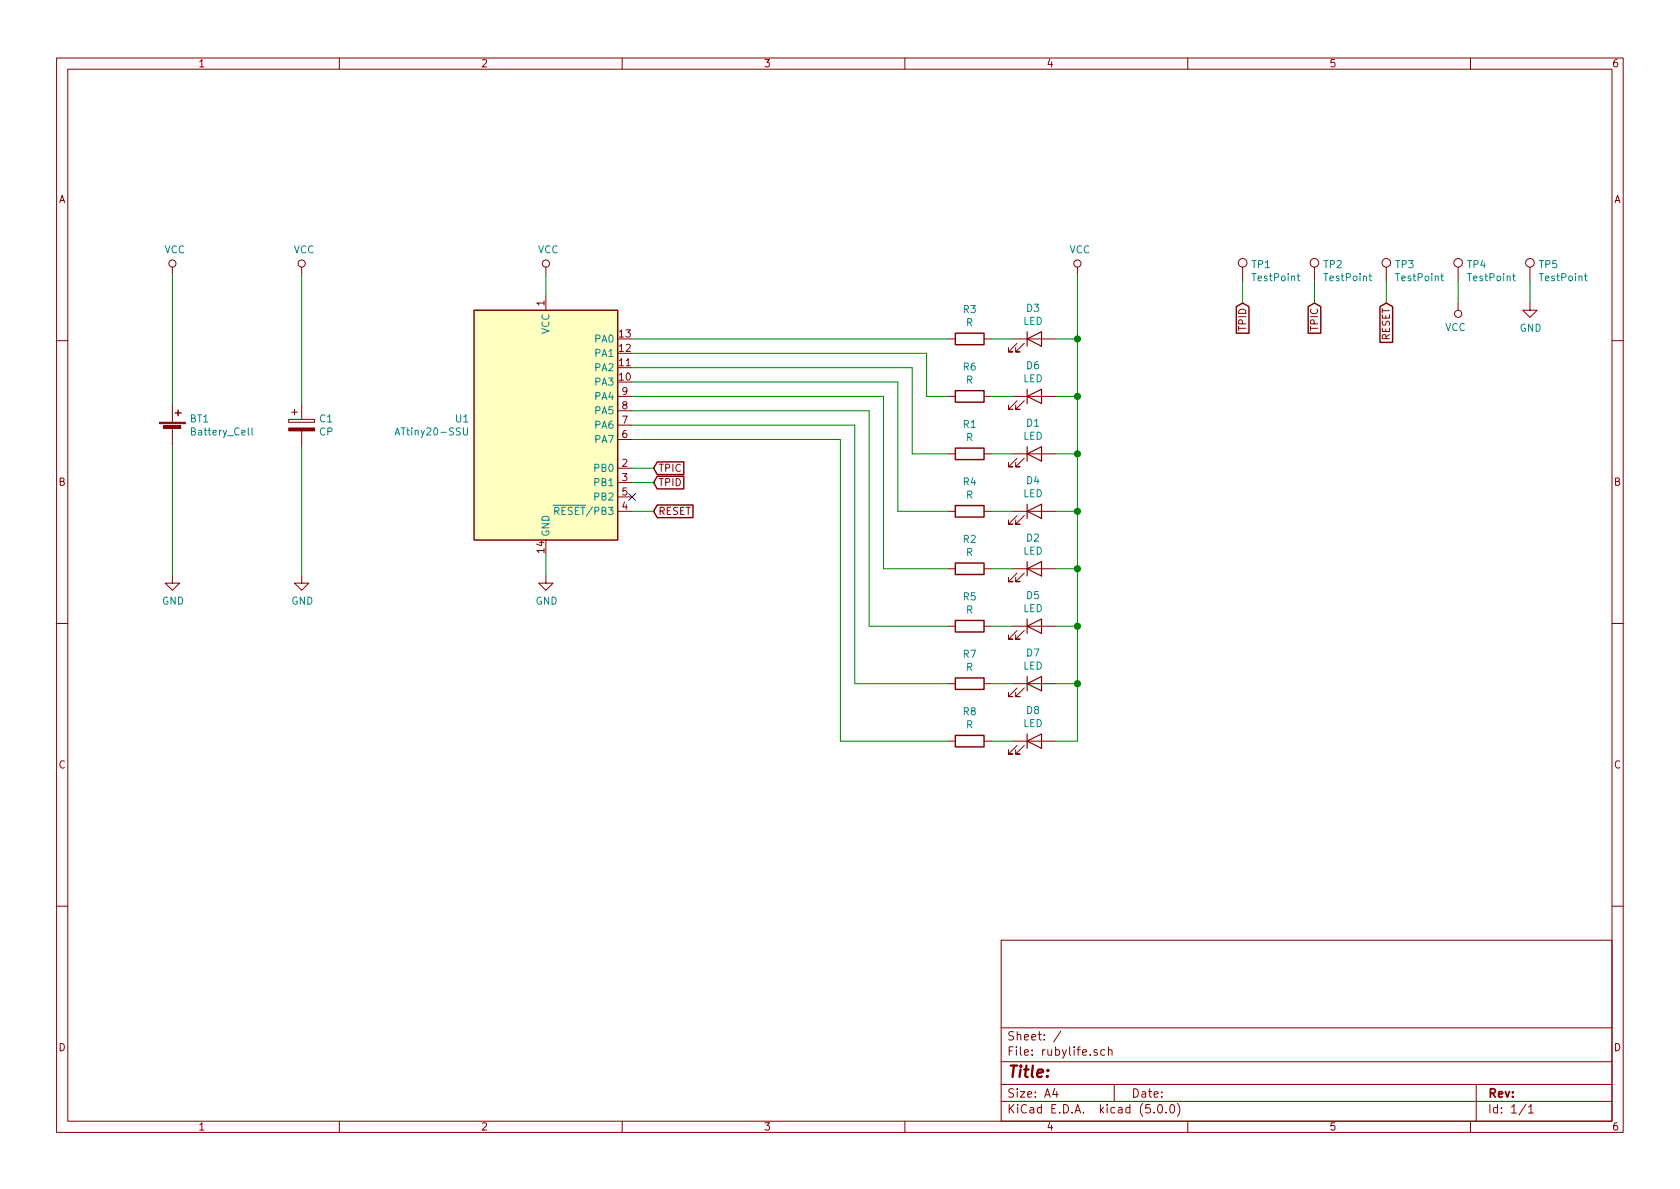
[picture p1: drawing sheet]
EESchema Schematic File Version 4
LIBS:rubylife-cache
EELAYER 26 0
EELAYER END
$Descr A4 11693 8268
encoding utf-8
Sheet 1 1
Title ""
Date ""
Rev ""
Comp ""
Comment1 ""
Comment2 ""
Comment3 ""
Comment4 ""
$EndDescr
$Comp
L Device:LED D1
U 1 1
P 7200 3150
F 0 "D1" H 7191 3366 50  0000 C CNN
F 1 "LED" H 7191 3275 50  0000 C CNN
F 2 "LEDs:LED_1206" H 7200 3150 50  0001 C CNN
F 3 "~" H 7200 3150 50  0001 C CNN
	1    7200 3150
	1    0    0    -1  
$EndComp
$Comp
L Device:LED D2
U 1 1
P 7200 3950
F 0 "D2" H 7191 4166 50  0000 C CNN
F 1 "LED" H 7191 4075 50  0000 C CNN
F 2 "LEDs:LED_1206" H 7200 3950 50  0001 C CNN
F 3 "~" H 7200 3950 50  0001 C CNN
	1    7200 3950
	1    0    0    -1  
$EndComp
$Comp
L Device:R R1
U 1 1
P 6750 3150
F 0 "R1" V 6543 3150 50  0000 C CNN
F 1 "R" V 6634 3150 50  0000 C CNN
F 2 "kiu-footprint:R_1206" V 6680 3150 50  0001 C CNN
F 3 "~" H 6750 3150 50  0001 C CNN
	1    6750 3150
	0    1    1    0   
$EndComp
$Comp
L Device:R R2
U 1 1
P 6750 3950
F 0 "R2" V 6543 3950 50  0000 C CNN
F 1 "R" V 6634 3950 50  0000 C CNN
F 2 "kiu-footprint:R_1206" V 6680 3950 50  0001 C CNN
F 3 "~" H 6750 3950 50  0001 C CNN
	1    6750 3950
	0    1    1    0   
$EndComp
$Comp
L Device:Battery_Cell BT1
U 1 1
P 1200 3000
F 0 "BT1" H 1318 3096 50  0000 L CNN
F 1 "Battery_Cell" H 1318 3005 50  0000 L CNN
F 2 "kiu-footprint:CR2032 SMD" V 1200 3060 50  0001 C CNN
F 3 "~" V 1200 3060 50  0001 C CNN
	1    1200 3000
	1    0    0    -1  
$EndComp
$Comp
L power:GND #PWR02
U 1 1
P 1200 4000
F 0 "#PWR02" H 1200 3750 50  0001 C CNN
F 1 "GND" H 1205 3827 50  0000 C CNN
F 2 "" H 1200 4000 50  0001 C CNN
F 3 "" H 1200 4000 50  0001 C CNN
	1    1200 4000
	1    0    0    -1  
$EndComp
$Comp
L power:VCC #PWR01
U 1 1
P 1200 1900
F 0 "#PWR01" H 1200 1750 50  0001 C CNN
F 1 "VCC" H 1217 2073 50  0000 C CNN
F 2 "" H 1200 1900 50  0001 C CNN
F 3 "" H 1200 1900 50  0001 C CNN
	1    1200 1900
	1    0    0    -1  
$EndComp
$Comp
L MCU_Microchip_ATtiny:ATtiny20-SSU U1
U 1 1
P 3800 2950
F 0 "U1" H 3270 2996 50  0000 R CNN
F 1 "ATtiny20-SSU" H 3270 2905 50  0000 R CNN
F 2 "Housings_SOIC:SOIC-14_3.9x8.7mm_Pitch1.27mm" H 3800 2950 50  0001 C CIN
F 3 "http://ww1.microchip.com/downloads/en/DeviceDoc/atmel-8235-8-bit-avr-microcontroller-attiny20_datasheet.pdf" H 3800 2950 50  0001 C CNN
	1    3800 2950
	1    0    0    -1  
$EndComp
$Comp
L power:VCC #PWR05
U 1 1
P 3800 1900
F 0 "#PWR05" H 3800 1750 50  0001 C CNN
F 1 "VCC" H 3817 2073 50  0000 C CNN
F 2 "" H 3800 1900 50  0001 C CNN
F 3 "" H 3800 1900 50  0001 C CNN
	1    3800 1900
	1    0    0    -1  
$EndComp
$Comp
L power:GND #PWR06
U 1 1
P 3800 4000
F 0 "#PWR06" H 3800 3750 50  0001 C CNN
F 1 "GND" H 3805 3827 50  0000 C CNN
F 2 "" H 3800 4000 50  0001 C CNN
F 3 "" H 3800 4000 50  0001 C CNN
	1    3800 4000
	1    0    0    -1  
$EndComp
Wire Wire Line
	3800 2050 3800 1900
Wire Wire Line
	3800 4000 3800 3850
Wire Wire Line
	6900 3150 7050 3150
Wire Wire Line
	6900 3950 7050 3950
Wire Wire Line
	1200 2800 1200 1900
Wire Wire Line
	1200 4000 1200 3100
$Comp
L power:VCC #PWR07
U 1 1
P 7500 1900
F 0 "#PWR07" H 7500 1750 50  0001 C CNN
F 1 "VCC" H 7517 2073 50  0000 C CNN
F 2 "" H 7500 1900 50  0001 C CNN
F 3 "" H 7500 1900 50  0001 C CNN
	1    7500 1900
	1    0    0    -1  
$EndComp
Text GLabel 4550 3550 2    50   Input ~ 0
RESET
Text GLabel 9650 2100 3    50   Input ~ 0
RESET
Wire Wire Line
	4550 3550 4400 3550
Text GLabel 8650 2100 3    50   Input ~ 0
TPID
Text GLabel 9150 2100 3    50   Input ~ 0
TPIC
Text GLabel 4550 3250 2    50   Input ~ 0
TPIC
Text GLabel 4550 3350 2    50   Input ~ 0
TPID
Wire Wire Line
	4550 3250 4400 3250
Wire Wire Line
	4550 3350 4400 3350
$Comp
L Device:R R3
U 1 1
P 6750 2350
F 0 "R3" V 6543 2350 50  0000 C CNN
F 1 "R" V 6634 2350 50  0000 C CNN
F 2 "kiu-footprint:R_1206" V 6680 2350 50  0001 C CNN
F 3 "~" H 6750 2350 50  0001 C CNN
	1    6750 2350
	0    1    1    0   
$EndComp
$Comp
L Device:LED D3
U 1 1
P 7200 2350
F 0 "D3" H 7191 2566 50  0000 C CNN
F 1 "LED" H 7191 2475 50  0000 C CNN
F 2 "LEDs:LED_1206" H 7200 2350 50  0001 C CNN
F 3 "~" H 7200 2350 50  0001 C CNN
	1    7200 2350
	1    0    0    -1  
$EndComp
$Comp
L Device:R R4
U 1 1
P 6750 3550
F 0 "R4" V 6543 3550 50  0000 C CNN
F 1 "R" V 6634 3550 50  0000 C CNN
F 2 "kiu-footprint:R_1206" V 6680 3550 50  0001 C CNN
F 3 "~" H 6750 3550 50  0001 C CNN
	1    6750 3550
	0    1    1    0   
$EndComp
$Comp
L Device:LED D4
U 1 1
P 7200 3550
F 0 "D4" H 7191 3766 50  0000 C CNN
F 1 "LED" H 7191 3675 50  0000 C CNN
F 2 "LEDs:LED_1206" H 7200 3550 50  0001 C CNN
F 3 "~" H 7200 3550 50  0001 C CNN
	1    7200 3550
	1    0    0    -1  
$EndComp
$Comp
L Device:R R5
U 1 1
P 6750 4350
F 0 "R5" V 6543 4350 50  0000 C CNN
F 1 "R" V 6634 4350 50  0000 C CNN
F 2 "kiu-footprint:R_1206" V 6680 4350 50  0001 C CNN
F 3 "~" H 6750 4350 50  0001 C CNN
	1    6750 4350
	0    1    1    0   
$EndComp
$Comp
L Device:R R6
U 1 1
P 6750 2750
F 0 "R6" V 6543 2750 50  0000 C CNN
F 1 "R" V 6634 2750 50  0000 C CNN
F 2 "kiu-footprint:R_1206" V 6680 2750 50  0001 C CNN
F 3 "~" H 6750 2750 50  0001 C CNN
	1    6750 2750
	0    1    1    0   
$EndComp
$Comp
L Device:R R7
U 1 1
P 6750 4750
F 0 "R7" V 6543 4750 50  0000 C CNN
F 1 "R" V 6634 4750 50  0000 C CNN
F 2 "kiu-footprint:R_1206" V 6680 4750 50  0001 C CNN
F 3 "~" H 6750 4750 50  0001 C CNN
	1    6750 4750
	0    1    1    0   
$EndComp
$Comp
L Device:R R8
U 1 1
P 6750 5150
F 0 "R8" V 6543 5150 50  0000 C CNN
F 1 "R" V 6634 5150 50  0000 C CNN
F 2 "kiu-footprint:R_1206" V 6680 5150 50  0001 C CNN
F 3 "~" H 6750 5150 50  0001 C CNN
	1    6750 5150
	0    1    1    0   
$EndComp
$Comp
L Device:LED D5
U 1 1
P 7200 4350
F 0 "D5" H 7191 4566 50  0000 C CNN
F 1 "LED" H 7191 4475 50  0000 C CNN
F 2 "LEDs:LED_1206" H 7200 4350 50  0001 C CNN
F 3 "~" H 7200 4350 50  0001 C CNN
	1    7200 4350
	1    0    0    -1  
$EndComp
$Comp
L Device:LED D6
U 1 1
P 7200 2750
F 0 "D6" H 7191 2966 50  0000 C CNN
F 1 "LED" H 7191 2875 50  0000 C CNN
F 2 "LEDs:LED_1206" H 7200 2750 50  0001 C CNN
F 3 "~" H 7200 2750 50  0001 C CNN
	1    7200 2750
	1    0    0    -1  
$EndComp
$Comp
L Device:LED D7
U 1 1
P 7200 4750
F 0 "D7" H 7191 4966 50  0000 C CNN
F 1 "LED" H 7191 4875 50  0000 C CNN
F 2 "LEDs:LED_1206" H 7200 4750 50  0001 C CNN
F 3 "~" H 7200 4750 50  0001 C CNN
	1    7200 4750
	1    0    0    -1  
$EndComp
$Comp
L Device:LED D8
U 1 1
P 7200 5150
F 0 "D8" H 7191 5366 50  0000 C CNN
F 1 "LED" H 7191 5275 50  0000 C CNN
F 2 "LEDs:LED_1206" H 7200 5150 50  0001 C CNN
F 3 "~" H 7200 5150 50  0001 C CNN
	1    7200 5150
	1    0    0    -1  
$EndComp
Wire Wire Line
	6900 2350 7050 2350
Wire Wire Line
	6900 3550 7050 3550
Wire Wire Line
	6900 4350 7050 4350
Wire Wire Line
	6900 2750 7050 2750
Wire Wire Line
	6900 4750 7050 4750
Wire Wire Line
	6900 5150 7050 5150
NoConn ~ 4400 3450
$Comp
L Connector:TestPoint TP1
U 1 1
P 8650 1950
F 0 "TP1" H 8708 2070 50  0000 L CNN
F 1 "TestPoint" H 8708 1979 50  0000 L CNN
F 2 "Measurement_Points:Measurement_Point_Round-SMD-Pad_Small" H 8850 1950 50  0001 C CNN
F 3 "~" H 8850 1950 50  0001 C CNN
	1    8650 1950
	1    0    0    -1  
$EndComp
$Comp
L Connector:TestPoint TP2
U 1 1
P 9150 1950
F 0 "TP2" H 9208 2070 50  0000 L CNN
F 1 "TestPoint" H 9208 1979 50  0000 L CNN
F 2 "Measurement_Points:Measurement_Point_Round-SMD-Pad_Small" H 9350 1950 50  0001 C CNN
F 3 "~" H 9350 1950 50  0001 C CNN
	1    9150 1950
	1    0    0    -1  
$EndComp
$Comp
L Connector:TestPoint TP3
U 1 1
P 9650 1950
F 0 "TP3" H 9708 2070 50  0000 L CNN
F 1 "TestPoint" H 9708 1979 50  0000 L CNN
F 2 "Measurement_Points:Measurement_Point_Round-SMD-Pad_Small" H 9850 1950 50  0001 C CNN
F 3 "~" H 9850 1950 50  0001 C CNN
	1    9650 1950
	1    0    0    -1  
$EndComp
Wire Wire Line
	8650 2100 8650 1950
Wire Wire Line
	9150 2100 9150 1950
Wire Wire Line
	9650 2100 9650 1950
$Comp
L Device:CP C1
U 1 1
P 2100 2950
F 0 "C1" H 2218 2996 50  0000 L CNN
F 1 "CP" H 2218 2905 50  0000 L CNN
F 2 "Capacitors_Tantalum_SMD:CP_Tantalum_Case-B_EIA-3528-21_Hand" H 2138 2800 50  0001 C CNN
F 3 "~" H 2100 2950 50  0001 C CNN
	1    2100 2950
	1    0    0    -1  
$EndComp
$Comp
L power:VCC #PWR03
U 1 1
P 2100 1900
F 0 "#PWR03" H 2100 1750 50  0001 C CNN
F 1 "VCC" H 2117 2073 50  0000 C CNN
F 2 "" H 2100 1900 50  0001 C CNN
F 3 "" H 2100 1900 50  0001 C CNN
	1    2100 1900
	1    0    0    -1  
$EndComp
$Comp
L power:GND #PWR04
U 1 1
P 2100 4000
F 0 "#PWR04" H 2100 3750 50  0001 C CNN
F 1 "GND" H 2105 3827 50  0000 C CNN
F 2 "" H 2100 4000 50  0001 C CNN
F 3 "" H 2100 4000 50  0001 C CNN
	1    2100 4000
	1    0    0    -1  
$EndComp
Wire Wire Line
	2100 2800 2100 1900
Wire Wire Line
	2100 3100 2100 4000
Wire Wire Line
	7500 5150 7350 5150
Wire Wire Line
	7500 1900 7500 2350
Wire Wire Line
	7350 2350 7500 2350
Connection ~ 7500 2350
Wire Wire Line
	7500 2350 7500 2750
Wire Wire Line
	7350 2750 7500 2750
Connection ~ 7500 2750
Wire Wire Line
	7500 2750 7500 3150
Wire Wire Line
	7350 3150 7500 3150
Connection ~ 7500 3150
Wire Wire Line
	7500 3150 7500 3550
Wire Wire Line
	7350 3550 7500 3550
Connection ~ 7500 3550
Wire Wire Line
	7500 3550 7500 3950
Wire Wire Line
	7350 3950 7500 3950
Connection ~ 7500 3950
Wire Wire Line
	7500 3950 7500 4350
Wire Wire Line
	7350 4350 7500 4350
Connection ~ 7500 4350
Wire Wire Line
	7500 4350 7500 4750
Wire Wire Line
	7350 4750 7500 4750
Connection ~ 7500 4750
Wire Wire Line
	7500 4750 7500 5150
Wire Wire Line
	4400 2350 6600 2350
Wire Wire Line
	6450 2450 6450 2750
Wire Wire Line
	6450 2750 6600 2750
Wire Wire Line
	4400 2550 6350 2550
Wire Wire Line
	6350 2550 6350 3150
Wire Wire Line
	6350 3150 6600 3150
Wire Wire Line
	4400 2650 6250 2650
Wire Wire Line
	6250 2650 6250 3550
Wire Wire Line
	6250 3550 6600 3550
Wire Wire Line
	4400 2750 6150 2750
Wire Wire Line
	6150 2750 6150 3950
Wire Wire Line
	6150 3950 6600 3950
Wire Wire Line
	4400 2850 6050 2850
Wire Wire Line
	6050 2850 6050 4350
Wire Wire Line
	6050 4350 6600 4350
Wire Wire Line
	4400 2950 5950 2950
Wire Wire Line
	5950 2950 5950 4750
Wire Wire Line
	5950 4750 6600 4750
Wire Wire Line
	4400 3050 5850 3050
Wire Wire Line
	5850 3050 5850 5150
Wire Wire Line
	5850 5150 6600 5150
Wire Wire Line
	4400 2450 6450 2450
$Comp
L Connector:TestPoint TP4
U 1 1
P 10150 1950
F 0 "TP4" H 10208 2070 50  0000 L CNN
F 1 "TestPoint" H 10208 1979 50  0000 L CNN
F 2 "Measurement_Points:Measurement_Point_Round-SMD-Pad_Small" H 10350 1950 50  0001 C CNN
F 3 "~" H 10350 1950 50  0001 C CNN
	1    10150 1950
	1    0    0    -1  
$EndComp
$Comp
L Connector:TestPoint TP5
U 1 1
P 10650 1950
F 0 "TP5" H 10708 2070 50  0000 L CNN
F 1 "TestPoint" H 10708 1979 50  0000 L CNN
F 2 "Measurement_Points:Measurement_Point_Round-SMD-Pad_Small" H 10850 1950 50  0001 C CNN
F 3 "~" H 10850 1950 50  0001 C CNN
	1    10650 1950
	1    0    0    -1  
$EndComp
$Comp
L power:VCC #PWR0101
U 1 1
P 10150 2100
F 0 "#PWR0101" H 10150 1950 50  0001 C CNN
F 1 "VCC" H 10167 2273 50  0000 C CNN
F 2 "" H 10150 2100 50  0001 C CNN
F 3 "" H 10150 2100 50  0001 C CNN
	1    10150 2100
	-1   0    0    1   
$EndComp
$Comp
L power:GND #PWR0102
U 1 1
P 10650 2100
F 0 "#PWR0102" H 10650 1850 50  0001 C CNN
F 1 "GND" H 10655 1927 50  0000 C CNN
F 2 "" H 10650 2100 50  0001 C CNN
F 3 "" H 10650 2100 50  0001 C CNN
	1    10650 2100
	1    0    0    -1  
$EndComp
Wire Wire Line
	10150 2100 10150 1950
Wire Wire Line
	10650 2100 10650 1950
$EndSCHEMATC
